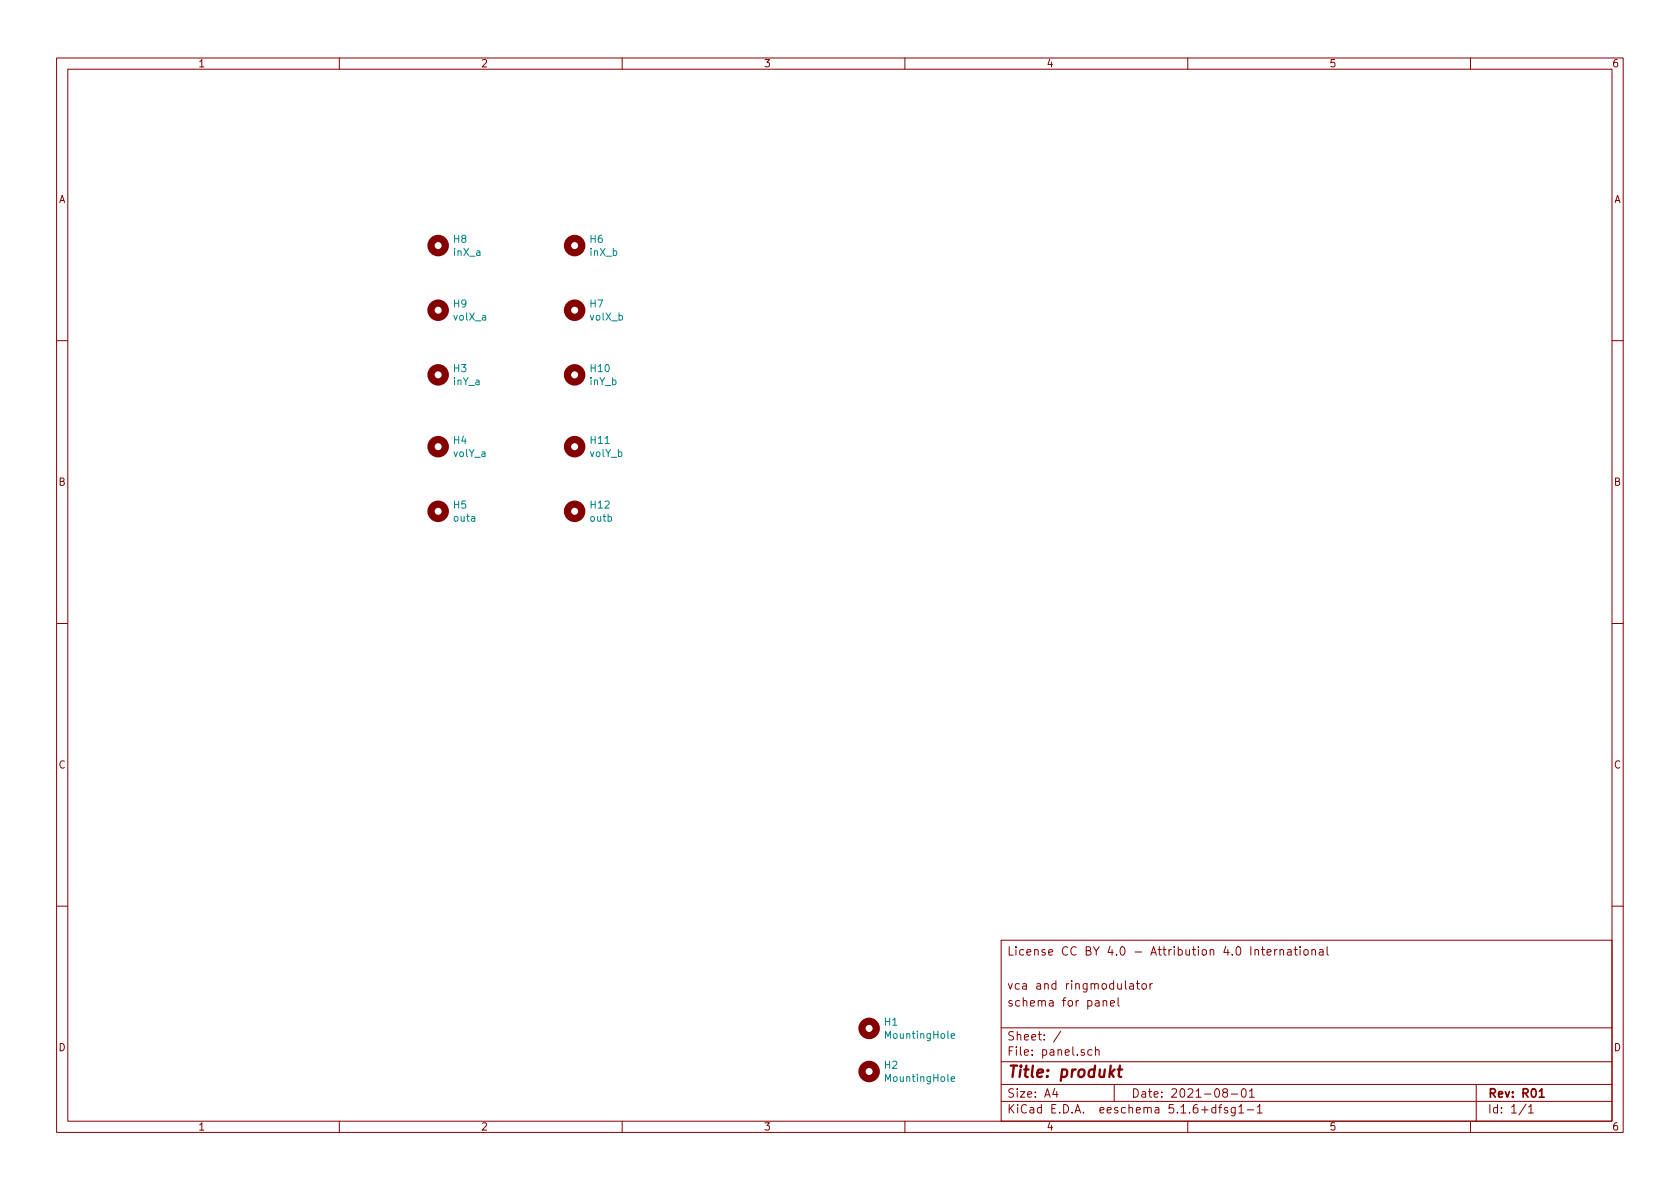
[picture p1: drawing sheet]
<svg xmlns="http://www.w3.org/2000/svg" width="297mm" height="210mm" viewBox="0 0 297 210" stroke-linecap="round" stroke-linejoin="round" font-family="sans-serif">
<g fill="none" stroke="#840000" stroke-width=".18">
<path d="M10 10.3h277v189.9h-277zM12 12.2h273v186.1h-273zM60 10.3v1.9M110 10.3v1.9M160 10.3v1.9M210 10.3v1.9M260 10.3v1.9M10 60.2h2M285 60.2h2M10 110.3h2M285 110.3h2M10 160.2h2"/>
<path d="M177 166.3h108v32h-108zM195 177.1l.3-.2 .3 .1 .1 .9M195 176.9v1M196.3 177.4l.8-.1-.1-.3-.5-.1-.2 .2 .1 .7h.6M197.7 176.4v1.3l.2 .2M199.8 174h.5l.1 .9M200.4 174.3l-.5 .1a.29 .29 0 0 0-.2 .2 .29 .29 0 0 0 .2 .3l.5-.1M200.9 173.9h.6M201.1 173.4v1.3l.4 .2M202 174.1l.2-.2 .4 .2v.7l-.2 .1-.4-.1zM203.3 173.9v1M203.8 173.9l-.5 .3"/>
<path d="M223 167.9h.6M223.2 167.4v1.3l.4 .2M224 168.4l.7-.1v-.3l-.5-.1-.2 .2 .1 .7h.6M225.4 167.9v1M225.8 167.9l-.4 .3M226.3 168l.2-.1 .4 .1v.9M226.3 167.9v1M227.7 168h.5l.1 .9M228.3 168.3h-.5l-.2 .2 .2 .4 .5-.1M228.8 167.9h.6M229 167.4v1.3l.4 .2M229.9 167.4v.2"/>
<path d="M229.9 167.9v1M230.6 168l.2-.1 .4 .1v.8l-.2 .1-.4-.1zM232 168l.2-.1 .3 .1 .1 .9M232 167.9v1M233.3 168h.6v.9M233.9 168.3h-.4l-.3 .2 .3 .4 .4-.1M234.6 167.4v1.3l.3 .2M285 160.2h2M60 198.3v1.9M110 198.3v1.9M160 198.3v1.9M177 194.8h108"/>
<path d="M177 191.8h108M177 187.8h108M177 181.8h108M186.5 192.5l-.4 1h1M186.8 193v1M187.6 182.3l-1.3 2M193.1 185.7l-.5-.1-.3 .3 .1 .6 .2 .1 .5-.1M193.7 185.7l.2-.1 .4 .1v.9M193.7 185.1v1.5M197 191.8v3M210 198.3v1.9M215 195.9l-.5-.1-.3 .3 .1 .6 .2 .1 .5-.1"/>
<path d="M215 195.3v1.5M215.5 195.8h.5M216 195.3l-.3 .2v1.3M216.5 193.2l-.3-.3 .1-.2a.48 .48 0 0 1 .6-.1l.1 .2-.1 .3-.6 .1a.48 .48 0 0 0 0 .7l.2 .1 .5-.1v-.4l-.2-.3M217 195.9l-.3-.1-.2 .2v.3l.5 .1v.3h-.5M217.7 193.5h1.1M218.4 195.8v1.2l-.3 .3h-.3M218.4 195.9l-.4-.1-.3 .3 .1 .6h.6M219 195.8l.5-.5v1.5M219 196.8h.9M219.6 192.7l.4-.2a.94 .94 0 0 1 0 1.5 .82 .82 0 0 1-.4-1.3zM220.5 196.3h1.2"/>
<path d="M220.9 193l.4-.5v1.5M220.9 194h.9M222.3 195.8l.4-.5v1.5M222.3 196.8h.9M260 198.3v1.9M261 191.8v6.5M269.8 195.2l-1.2 2M270.3 195.8l.4-.5v1.5M270.3 196.8h.8"/>
</g>
<path d="M272.2 193l.4-.5v1.5M272.2 194h.8" fill="none" stroke="#840000" stroke-width=".3"/>
<path d="M197.6 189.1h.8M198 188.4l-.2 1.8 .1 .1 .3 .1" fill="none" stroke="#840000" stroke-width=".41"/>
<g fill="none" stroke="#840000" stroke-width="1.3">
<circle cx="77.5" cy="54.9" r="1.27"/>
<circle cx="77.5" cy="43.4" r="1.27"/>
<circle cx="101.6" cy="54.9" r="1.27"/>
<circle cx="101.6" cy="43.4" r="1.27"/>
<circle cx="77.5" cy="79" r="1.27"/>
<circle cx="77.5" cy="66.3" r="1.27"/>
<circle cx="101.6" cy="66.3" r="1.27"/>
<circle cx="101.6" cy="79" r="1.27"/>
<circle cx="77.5" cy="90.4" r="1.27"/>
<circle cx="101.6" cy="90.4" r="1.27"/>
<circle cx="153.7" cy="189.5" r="1.27"/>
<circle cx="153.7" cy="181.9" r="1.27"/>
</g>
<path d="M168.2 183.2l.6-.1-.1-.3h-.3l-.2 .2v.6h.5M168.2 190.8l.6-.1-.1-.3h-.3l-.2 .2v.6h.5" fill="none" stroke="#008484" stroke-width=".18"/>
<text font-size="2.8" fill="#840000" x="178" y="190.5">Title: produkt</text>
<g font-size="2.1" fill="#840000">
<text x="178" y="169">License CC BY 4.0 - Attribution 4.0 International</text>
<text x="178" y="178">schema for panel</text>
<text x="178" y="175">vca and ringmodulator</text>
<text x="178" y="184">Sheet: /</text>
<text x="178" y="186.7">File: panel.sch</text>
<text x="178" y="196.9">KiCad E.D.A. eeschema 5.1.6+dfsg1-1</text>
<text x="178" y="194.1">Size: A4</text>
<text x="200" y="194.1">Date: 2021-08-01</text>
<text x="263" y="194.1">Rev: R01</text>
<text x="263" y="196.9">Id: 1/1</text>
</g>
<g font-size="1.8" fill="#840000">
<text x="35" y="11.9">1</text>
<text x="85" y="11.9">2</text>
<text x="135" y="11.9">3</text>
<text x="185" y="11.9">4</text>
<text x="235" y="11.9">5</text>
<text x="285" y="11.9">6</text>
<text x="10.4" y="35.9">A</text>
<text x="285.4" y="35.9">A</text>
<text x="10.4" y="85.9">B</text>
<text x="285.4" y="85.9">B</text>
<text x="10.4" y="135.9">C</text>
<text x="285.4" y="135.9">C</text>
<text x="10.4" y="185.9">D</text>
<text x="285.4" y="185.9">D</text>
<text x="35" y="199.9">1</text>
<text x="85" y="199.9">2</text>
<text x="135" y="199.9">3</text>
<text x="185" y="199.9">4</text>
<text x="235" y="199.9">5</text>
<text x="285" y="199.9">6</text>
</g>
<g font-size="1.8" fill="#008484">
<text x="80.2" y="42.9">H8</text>
<text x="80.3" y="45.3">inX_a</text>
<text x="104.3" y="45.3">inX_b</text>
<text x="104.4" y="42.9">H6</text>
<text x="80.2" y="54.4">H9</text>
<text x="80.3" y="56.7">volX_a</text>
<text x="104.4" y="54.4">H7</text>
<text x="104.4" y="56.7">volX_b</text>
<text x="80.2" y="65.8">H3</text>
<text x="104.5" y="65.8">H10</text>
<text x="80.2" y="68.1">inY_a</text>
<text x="104.3" y="68.1">inY_b</text>
<text x="80.2" y="78.5">H4</text>
<text x="80.2" y="80.8">volY_a</text>
<text x="104.3" y="80.8">volY_b</text>
<text x="104.5" y="78.5">H11</text>
<text x="80.2" y="89.9">H5</text>
<text x="104.5" y="89.9">H12</text>
<text x="80.3" y="92.2">outa</text>
<text x="104.4" y="92.2">outb</text>
<text x="156.4" y="181.4">H1</text>
<text x="156.8" y="183.7">MountingHole</text>
<text x="156.4" y="189">H2</text>
<text x="156.8" y="191.3">MountingHole</text>
</g>
</svg>
